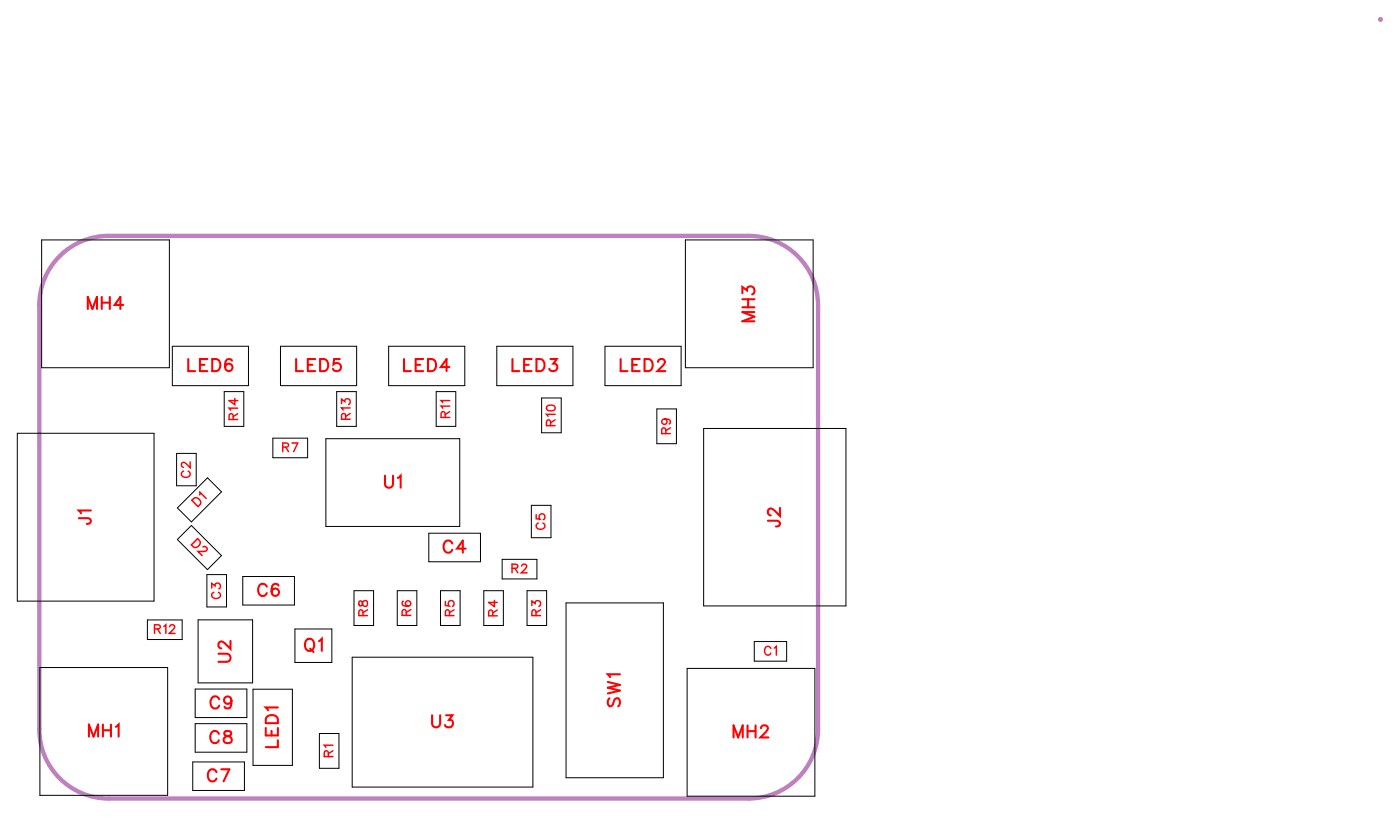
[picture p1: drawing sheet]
<svg xmlns="http://www.w3.org/2000/svg" width="82mm" height="48mm" viewBox="0 0 82 48" stroke-linecap="round" stroke-linejoin="round" font-family="sans-serif">
<path d="M3.5 15a4.1 4.1 0 0 1 2.9-1.2h37.6a4.1 4.1 0 0 1 4 4.1v24.9a4.1 4.1 0 0 1-4 4.1h-37.6a4.1 4.1 0 0 1-4.1-4.1v-24.9a4 4 0 0 1 1.2-2.9zM81 1.1h.1" fill="none" stroke="#bf80bf" stroke-width=".25"/>
<g fill="none" stroke="#000" stroke-width=".06">
<path d="M2.4 14.1h7.5v7.5h-7.5zM40.2 14.1h7.5v7.5h-7.5zM1 25.4h8v9.9h-8zM2.3 39.2h7.5v7.5h-7.5zM8.7 36.4h2v1.1h-2zM10.1 20.3h4.5v2.3h-4.5zM10.4 26.6h1.1v1.9h-1.1zM10.4 31.7l.8-.9 1.8 1.8-.8 .8zM10.4 29.8l1.8-1.8 .8 .9-1.8 1.7zM11.6 36.4h3.2v3.7h-3.2zM12.1 33.7h1.2v1.9h-1.2zM13.2 23h1.1v2h-1.1z"/>
<path d="M14.3 33.8h3v1.7h-3zM16 25.7h2.1v1.2h-2.1zM16.5 20.3h4.4v2.3h-4.4zM17.3 36.9h2.2v2h-2.2zM19.1 25.7h7.9v5.2h-7.9zM19.8 23h1.1v2h-1.1zM20.7 38.6h10.6v7.6h-10.6zM20.8 34.7h1.1v2h-1.1zM22.8 20.3h4.5v2.3h-4.5zM23.3 34.7h1.2v2h-1.2zM25.2 31.3h3v1.7h-3zM25.6 23h1.2v2h-1.2z"/>
<path d="M25.9 34.7h1.1v2h-1.1zM28.4 34.7h1.2v2h-1.2zM29.2 20.3h4.4v2.3h-4.4zM29.5 32.8h2v1.2h-2zM30.9 34.7h1.2v2h-1.2zM31.2 29.7h1.1v1.9h-1.1zM31.8 23.4h1.1v2h-1.1zM33.2 35.4h5.7v10.2h-5.7zM35.5 20.3h4.5v2.3h-4.5zM38.6 24h1.1v2h-1.1zM40.3 39.2h7.5v7.5h-7.5zM41.3 25.1h8.4v10.5h-8.4z"/>
<path d="M44.3 37.7h1.9v1.1h-1.9zM11.3 44.7h3.1v1.7h-3.1zM11.5 40.4h3v1.7h-3zM11.5 42.5h3v1.6h-3zM14.9 40.4h2.3v4.5h-2.3zM18.8 43h1.1v2.1h-1.1z"/>
</g>
<g fill="none" stroke="#f00" stroke-width=".08">
<path d="M9.1 36.9h.3v-.1l-.3-.1v.5M9.2 36.9l.2 .3M9.6 36.8l.1-.1v.5M10 36.8l.2-.1 .1 .1-.4 .4h.4M10.8 27.6a.19 .19 0 0 0-.1 .3 .19 .19 0 0 0 .1 .1h.2a.19 .19 0 0 0 .2-.1 .19 .19 0 0 0-.2-.3M11.2 27.1v.3l-.5-.3v.2l.1 .1M12.4 34.5v-.3l.2 .2a.17 .17 0 0 1 .3-.1 .17 .17 0 0 1-.1 .3M12.6 34.8a.19 .19 0 0 0-.2 .2 .19 .19 0 0 0 .2 .1h.1a.19 .19 0 0 0 .2-.1 .19 .19 0 0 0-.1-.2M13.7 24.6v-.3h-.2l-.1 .3h.6M13.8 23.4v.4l-.4-.3h.6M14 24h-.6l.1 .1M14 24.3l-.3 .1"/>
<path d="M16.6 26.2h.3v-.1l-.3-.1v.5M16.8 26.2l.1 .3M17.1 26h.4l-.3 .5M20.1 23.7v-.3l.1 .2a.18 .18 0 0 1 .3-.2 .17 .17 0 0 1 0 .3M20.3 24.6v-.3h-.2v.3h.5M20.6 23.9h-.5v.2M20.6 24.3l-.3 .1M21.1 35.3v.2l.1 .1 .2-.4a.17 .17 0 0 1 .2 .2 .17 .17 0 0 1-.2 .2l-.2-.3zM21.3 36.1v-.3h-.1l-.1 .3h.5M21.6 35.8l-.3 .2M23.7 35.3h-.1a.22 .22 0 0 0 .3 .3 .22 .22 0 0 0 .1-.3 .16 .16 0 0 0-.2 .1 .16 .16 0 0 0 .1 .2M23.8 36.1v-.3h-.1l-.1 .3h.5"/>
<path d="M24.1 35.8l-.3 .1M26.1 24.5v-.3h-.1l-.1 .3h.5M26.1 35.3v.2l.3 .1a.18 .18 0 0 1 0-.3 .18 .18 0 0 1 .2 0 .18 .18 0 0 1 0 .3M26.4 36.1v-.3h-.2l-.1 .3h.6M26.4 23.8h-.5l.1 .2M26.4 23.5h-.5l.1 .1M26.4 24.2l-.3 .1M26.7 35.8l-.3 .2M28.9 36.1v-.3h-.1l-.1 .3h.5M29 35.2v.4l-.3-.2h.5M29.2 35.8l-.3 .2M30.1 33.4l.3-.1v-.1l-.3-.1v.5"/>
<path d="M30.2 33.4l.2 .2M30.6 33.2l.2-.1 .1 .2-.3 .3h.3M31.2 35.5v-.2l.2 .1a.17 .17 0 0 1 .3-.1 .17 .17 0 0 1-.1 .3M31.5 36.1l-.1-.3h-.1l-.1 .3h.5M31.5 30.2v.2l.2 .1a.18 .18 0 0 1 0-.3 .18 .18 0 0 1 .3 0 .18 .18 0 0 1-.1 .3M31.6 30.7a.19 .19 0 0 0-.1 .2 .19 .19 0 0 0 .2 .2h.1a.19 .19 0 0 0 .2-.2 .19 .19 0 0 0-.1-.2M31.7 35.8l-.2 .2M32.1 23.8a.25 .25 0 0 1 .3-.1 .25 .25 0 0 1 .2 .3 .25 .25 0 0 1-.3 .1 .25 .25 0 0 1-.2-.3zM32.3 25v-.3l-.1-.1-.1 .4h.5M32.6 24.3h-.5l.1 .1M32.6 24.6l-.3 .2M39 24.6a.16 .16 0 0 1 .2 .2 .16 .16 0 0 1-.3 .1 .16 .16 0 0 1 0-.3l.4 .1v.2"/>
<path d="M39.1 25.4v-.2l-.2-.1-.1 .3h.6M39.4 25.1l-.3 .2M45.3 38.1a.19 .19 0 0 0-.3-.2 .19 .19 0 0 0-.1 .2v.2a.19 .19 0 0 0 .1 .1 .19 .19 0 0 0 .3-.1M45.5 38l.1-.1v.5M19.3 44.4v-.3h-.2l-.1 .3h.5M19.5 43.7h-.5l.1 .2M19.5 44.1l-.2 .1"/>
</g>
<g fill="none" stroke="#f00" stroke-width=".12">
<path d="M5.2 18.1v-.7l.2 .7 .3-.7v.7M6 17.4v.7M6 17.8h.4M6.4 17.4v.7M7.2 17.9h-.5l.4-.5v.7M43.6 17.2v-.4l.3 .2a.24 .24 0 0 1 .3-.1 .24 .24 0 0 1 0 .4M43.6 18h.7M43.6 17.6h.7M43.9 17.6v.4M44.3 18.3h-.7l.7 .3-.7 .3h.7M4.6 30.4h.7v.3h-.2M5.3 30h-.7l.2 .1"/>
<path d="M11.1 21.1v.7h.4M11.7 21.4h.3M12.2 21.1h-.5v.7h.5M12.5 21.1h.2a.38 .38 0 0 1 .2 .3 .38 .38 0 0 1-.2 .4h-.2zM12.8 38.4h.5l.2 .2-.1 .2h-.6M13.5 37.6v.5l-.3-.4-.2-.1-.2 .2v.1l.2 .2M13.6 21.2v-.1a.35 .35 0 0 0-.4 .3 .35 .35 0 0 0 .2 .4 .22 .22 0 0 0 .3-.2 .22 .22 0 0 0-.3-.3 .22 .22 0 0 0-.2 .2M15.7 34.4a.26 .26 0 0 0-.3-.1 .26 .26 0 0 0-.2 .2v.2a.26 .26 0 0 0 .2 .3 .26 .26 0 0 0 .3-.2M16.3 34.4v-.1a.35 .35 0 0 0-.4 .3 .35 .35 0 0 0 .2 .4 .22 .22 0 0 0 .3-.2 .22 .22 0 0 0-.2-.3 .22 .22 0 0 0-.3 .2M17.4 21.1v.7h.4M18 37.6v-.1a.33 .33 0 0 1 .5 .3 .33 .33 0 0 1-.5 .4l-.1-.3zM18.1 21.4h.2"/>
<path d="M18.2 38.1l.2 .2M18.5 21.1h-.4v.7h.4M18.7 37.6l.2-.1v.7M18.8 21.1h.2a.38 .38 0 0 1 .3 .3 .38 .38 0 0 1-.3 .4h-.2zM20 21.1h-.4v.3a.25 .25 0 0 1 .4 0 .25 .25 0 0 1-.1 .3 .25 .25 0 0 1-.4-.1M22.6 27.9v.5l.2 .2 .2-.1 .1-.6M23.4 28l.1-.1v.7M23.7 21.1v.7h.4M24.4 21.4h.3M24.8 21.1h-.4v.7h.4M25.1 21.1h.3a.38 .38 0 0 1 .2 .3 .38 .38 0 0 1-.2 .4h-.3zM26.4 21.5h-.5l.3-.4v.7"/>
<path d="M26.6 31.9a.26 .26 0 0 0-.3-.2 .26 .26 0 0 0-.3 .3v.2a.26 .26 0 0 0 .3 .2 .26 .26 0 0 0 .3-.1M27.3 32.2h-.5l.4-.5v.7M30.1 21.1v.7h.4M30.8 21.4h.2M31.2 21.1h-.4v.7h.4M31.5 21.1h.2a.38 .38 0 0 1 .3 .3 .38 .38 0 0 1-.3 .4h-.2zM32.3 21.1h.4l-.2 .2a.24 .24 0 0 1 .2 .4 .25 .25 0 0 1-.5-.1M36.4 39.6h-.7l.1 .1M36.4 21.1v.7h.4M37.1 21.4h.3M37.6 21.1h-.5v.7h.5M37.8 21.1h.3a.38 .38 0 0 1 .2 .3 .38 .38 0 0 1-.2 .4h-.3z"/>
<path d="M38.6 21.2l.2-.1h.1l.1 .1-.1 .2-.3 .4h.5M45.1 30.6h.6l.1 .2-.2 .1M45.8 29.8v.5l-.3-.4-.3-.1-.1 .2v.1l.2 .1M5.2 43.2v-.7l.3 .7 .3-.7v.7M6 42.5v.7M6 42.9h.5M6.5 42.5v.7M6.8 42.7l.2-.2v.7M12.7 45.3a.26 .26 0 0 0-.3-.2 .26 .26 0 0 0-.2 .3v.2a.26 .26 0 0 0 .2 .3 .26 .26 0 0 0 .3-.2M12.9 43.1a.26 .26 0 0 0-.3-.2 .26 .26 0 0 0-.3 .3v.1a.26 .26 0 0 0 .3 .3 .26 .26 0 0 0 .3-.2M12.9 41a.26 .26 0 0 0-.3-.1 .26 .26 0 0 0-.2 .2v.2a.26 .26 0 0 0 .2 .3 .26 .26 0 0 0 .3-.2M13 45.1h.5l-.4 .8"/>
<path d="M13.2 42.9v.2l.3 .1 .1 .2a.24 .24 0 0 1-.2 .2 .24 .24 0 0 1-.3-.2l.5-.3-.1-.2zM13.6 41.1a.22 .22 0 0 1-.3 .2 .22 .22 0 0 1-.1-.3 .22 .22 0 0 1 .4 0v.1a.34 .34 0 0 1-.3 .5l-.1-.1M15.6 42.7v.5h.7v-.5M15.7 42h.2h.3l.1 .4h-.7zM15.9 42.9v.3M16.3 41.5h-.7l.1 .2M16.3 43.4v.4h-.7M25.4 42v.5l.2 .2 .2-.1v-.6M26.2 42h.4l-.2 .2a.24 .24 0 0 1 .1 .4 .24 .24 0 0 1-.4-.1M35.7 40l.7 .2-.7 .2 .7 .1-.7 .2M35.8 41l-.1 .2 .1 .3 .2-.1 .2-.4h.1l.1 .2-.1 .3M43.1 43.3v-.7l.2 .7 .3-.7v.7"/>
<path d="M43.9 42.6v.7M43.9 42.9h.5M44.4 42.6v.7M44.7 42.7l.1-.1h.1l.2 .1-.1 .2-.4 .4h.5"/>
</g>
<path d="M11.4 29.2a.27 .27 0 0 1 .3 .1 .27 .27 0 0 1 0 .3l-.1 .1-.3-.3zM11.6 31.6l.1 .1a.27 .27 0 0 1 0 .3 .27 .27 0 0 1-.3 .1l-.2-.1zM11.7 29v-.1l.4 .4M11.9 32.1h.2v.2l-.5 .1 .3 .2" fill="none" stroke="#f00" stroke-width=".09"/>
<g font-size="1.2" fill="#fff">
<text x="5.1" y="18.4">MH4</text>
<text x="11" y="22.1">LED6</text>
<text x="17.3" y="22.1">LED5</text>
<text x="23.7" y="22.1">LED4</text>
<text x="30" y="22.1">LED3</text>
<text x="36.4" y="22.1">LED2</text>
<text x="44.6" y="18.9" transform="rotate(-90 44.6 18.9)">MH3</text>
<text x="22.5" y="28.9">U1</text>
<text x="5.6" y="30.8" transform="rotate(-90 5.6 30.8)">J1</text>
<text x="15.1" y="35.3">C6</text>
<text x="26" y="32.7">C4</text>
<text x="46.1" y="31" transform="rotate(-90 46.1 31)">J2</text>
<text x="12.3" y="41.9">C9</text>
<text x="13.8" y="38.9" transform="rotate(-90 13.8 38.9)">U2</text>
<text x="17.8" y="38.5">Q1</text>
<text x="36.7" y="41.5" transform="rotate(-90 36.7 41.5)">SW1</text>
<text x="5.2" y="43.5">MH1</text>
<text x="12.1" y="46.2">C7</text>
<text x="12.3" y="43.9">C8</text>
<text x="16.6" y="43.9" transform="rotate(-90 16.6 43.9)">LED1</text>
<text x="25.3" y="43">U3</text>
<text x="43" y="43.6">MH2</text>
</g>
<g font-size=".9" fill="#fff">
<text x="11.4" y="28.1" transform="rotate(-90 11.4 28.1)">C2</text>
<text x="11.8" y="29.9" transform="rotate(-45 11.8 29.9)">D1</text>
<text x="14.2" y="24.7" transform="rotate(-90 14.2 24.7)">R14</text>
<text x="16.6" y="26.7">R7</text>
<text x="20.8" y="24.6" transform="rotate(-90 20.8 24.6)">R13</text>
<text x="26.6" y="24.5" transform="rotate(-90 26.6 24.5)">R11</text>
<text x="32.8" y="25" transform="rotate(-90 32.8 25)">R10</text>
<text x="39.6" y="25.5" transform="rotate(-90 39.6 25.5)">R9</text>
<text x="11.1" y="32.1" transform="rotate(45 11.1 32.1)">D2</text>
<text x="13.2" y="35.2" transform="rotate(-90 13.2 35.2)">C3</text>
<text x="30" y="33.8">R2</text>
<text x="32.2" y="31.1" transform="rotate(-90 32.2 31.1)">C5</text>
<text x="9" y="37.4">R12</text>
<text x="21.8" y="36.2" transform="rotate(-90 21.8 36.2)">R8</text>
<text x="24.3" y="36.2" transform="rotate(-90 24.3 36.2)">R6</text>
<text x="26.9" y="36.2" transform="rotate(-90 26.9 36.2)">R5</text>
<text x="29.4" y="36.2" transform="rotate(-90 29.4 36.2)">R4</text>
<text x="31.9" y="36.2" transform="rotate(-90 31.9 36.2)">R3</text>
<text x="44.8" y="38.7">C1</text>
<text x="19.8" y="44.4" transform="rotate(-90 19.8 44.4)">R1</text>
</g>
</svg>
